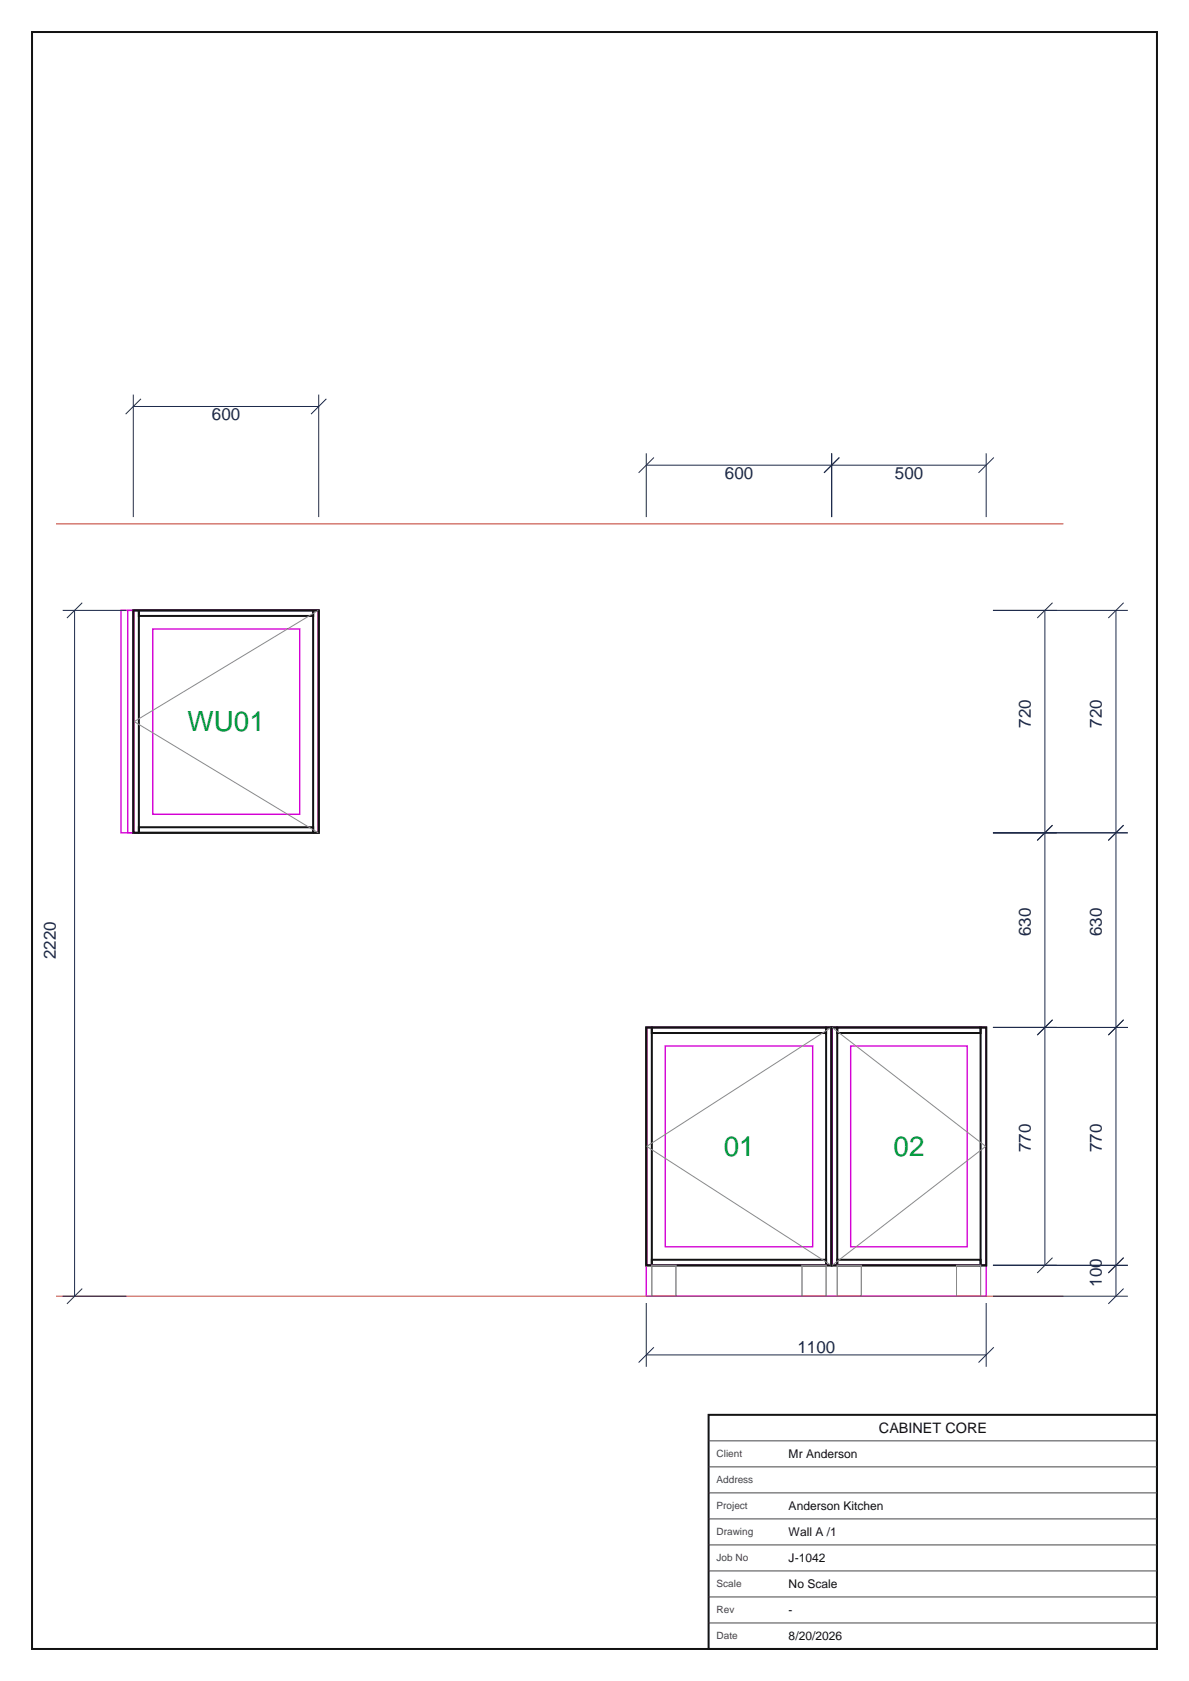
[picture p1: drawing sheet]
<svg xmlns="http://www.w3.org/2000/svg" width="297mm" height="420mm" viewBox="0 0 297 420" stroke-linecap="round" stroke-linejoin="round" font-family="sans-serif">
<g fill="none" stroke="#121212" stroke-width=".5">
<path d="M8 8h281v404h-281zM33.3 152.5h1.4v55.6h-1.4zM33.3 152.5h46.3v55.6h-46.3zM34.7 152.5h43.5v1.4h-43.5zM78.2 152.5h1.4v55.6h-1.4zM34.7 206.7h43.5v1.4h-43.5zM161.4 256.7h1.4v59.4h-1.4zM161.4 256.7h46.3v59.4h-46.3zM162.8 256.7h43.6v1.4h-43.6zM206.4 256.7h1.3v59.4h-1.3zM207.7 256.7h1.4v59.4h-1.4zM207.7 256.7h38.6v59.4h-38.6z"/>
<path d="M209.1 256.7h35.8v1.4h-35.8zM244.9 256.7h1.4v59.4h-1.4zM162.8 314.8h43.6v1.3h-43.6zM209.1 314.8h35.8v1.3h-35.8zM177 353.5h112v58.5h-112z"/>
</g>
<path d="M30.2 152.5h3.1v55.6h-3.1zM31.9 152.5h1.4v55.6h-1.4zM33.5 152.5h46v55.6h-46zM38.2 157.1h36.7v46.3h-36.7zM161.5 256.7h46.1v59.4h-46.1zM207.9 256.7h38.3v59.4h-38.3zM166.2 261.3h36.8v50.2h-36.8zM212.5 261.3h29.1v50.2h-29.1zM161.4 316.1h84.9v7.8h-84.9z" fill="none" stroke="#d400d4" stroke-width=".35"/>
<path d="M79.5 152.5l-46 27.8 46 27.8M207.6 256.7l-46.1 29.7 46.1 29.7M207.9 256.7l38.3 29.7-38.3 29.7M162.8 316.1h6v7.8h-6zM200.3 316.1h6.1v7.8h-6.1zM209.1 316.1h6.1v7.8h-6.1zM238.9 316.1h6v7.8h-6z" fill="none" stroke="#8a8a8a" stroke-width=".25"/>
<path d="M14 130.9h251.6M14 323.9h251.6" fill="none" stroke="#bf382b" stroke-width=".25"/>
<g fill="none" stroke="#1c294a" stroke-width=".25">
<path d="M33.3 98.6v30.6M35.2 99.7l-3.8 3.8M79.6 98.6v30.6M81.5 99.7l-3.8 3.8M33.3 101.6h46.3M161.4 113.3v15.9M161.4 116.2h84.9M163.3 114.3l-3.8 3.8M207.7 113.3v15.9M209.7 114.3l-3.9 3.8M246.3 113.3v15.9M248.2 114.3l-3.8 3.8"/>
<path d="M15.7 152.5h15.9M18.6 152.5v171.4M20.5 150.6l-3.8 3.8M248 152.5h33.7M261 152.5v163.6M262.9 150.6l-3.8 3.8M278.8 152.5v171.4M280.7 150.6l-3.9 3.8M248 208.1h33.7M262.9 206.2l-3.8 3.8M280.7 206.2l-3.9 3.8M248 256.7h33.7"/>
<path d="M262.9 254.8l-3.8 3.8M280.7 254.8l-3.9 3.8M248 316.1h33.7M262.9 314.2l-3.8 3.9M280.7 314.2l-3.9 3.9M15.7 323.9h15.9M20.5 322l-3.8 3.8M161.4 325.6v15.9M161.4 338.5h84.9M163.3 336.6l-3.8 3.8M246.3 325.6v15.9M248 323.9h33.7"/>
<path d="M248.2 336.6l-3.8 3.8M280.7 322l-3.9 3.8"/>
</g>
<path d="M177 360h112M177 366.5h112M177 373h112M177 379.5h112M177 386h112M177 392.5h112M177 399h112M177 405.5h112" fill="none" stroke="#454545" stroke-width=".25"/>
<g font-size="6.9" fill="#009a3d">
<text x="46.9" y="182.7">WU01</text>
<text x="180.8" y="288.9">01</text>
<text x="223.2" y="288.9">02</text>
</g>
<g font-size="4.2" fill="#1b2a4a">
<text x="53" y="105">600</text>
<text x="181.1" y="119.6">600</text>
<text x="223.5" y="119.6">500</text>
<text x="257.5" y="181.8" transform="rotate(-90 257.5 181.8)">720</text>
<text x="275.3" y="181.8" transform="rotate(-90 275.3 181.8)">720</text>
<text x="257.5" y="233.9" transform="rotate(-90 257.5 233.9)">630</text>
<text x="275.3" y="233.9" transform="rotate(-90 275.3 233.9)">630</text>
<text x="14" y="239.7" transform="rotate(-90 14 239.7)">2220</text>
<text x="257.5" y="287.9" transform="rotate(-90 257.5 287.9)">770</text>
<text x="275.3" y="287.9" transform="rotate(-90 275.3 287.9)">770</text>
<text x="275.3" y="321.5" transform="rotate(-90 275.3 321.5)">100</text>
<text x="199.2" y="338.1">1100</text>
</g>
<text font-size="3.6" fill="#111" x="219.6" y="358">CABINET CORE</text>
<g font-size="3" fill="#111">
<text x="197" y="364.3">Mr Anderson</text>
<text x="197" y="377.3">Anderson Kitchen</text>
<text x="197" y="383.8">Wall A /1</text>
<text x="197" y="390.3">J-1042</text>
<text x="197" y="396.8">No Scale</text>
<text x="197" y="403.3">-</text>
<text x="197" y="409.8">8/20/2026</text>
</g>
<g font-size="2.5" fill="#444">
<text x="179" y="364.1">Client</text>
<text x="179" y="370.6">Address</text>
<text x="179" y="377.1">Project</text>
<text x="179" y="383.6">Drawing</text>
<text x="179" y="390.1">Job No</text>
<text x="179" y="396.6">Scale</text>
<text x="179" y="403.1">Rev</text>
<text x="179" y="409.6">Date</text>
</g>
</svg>
